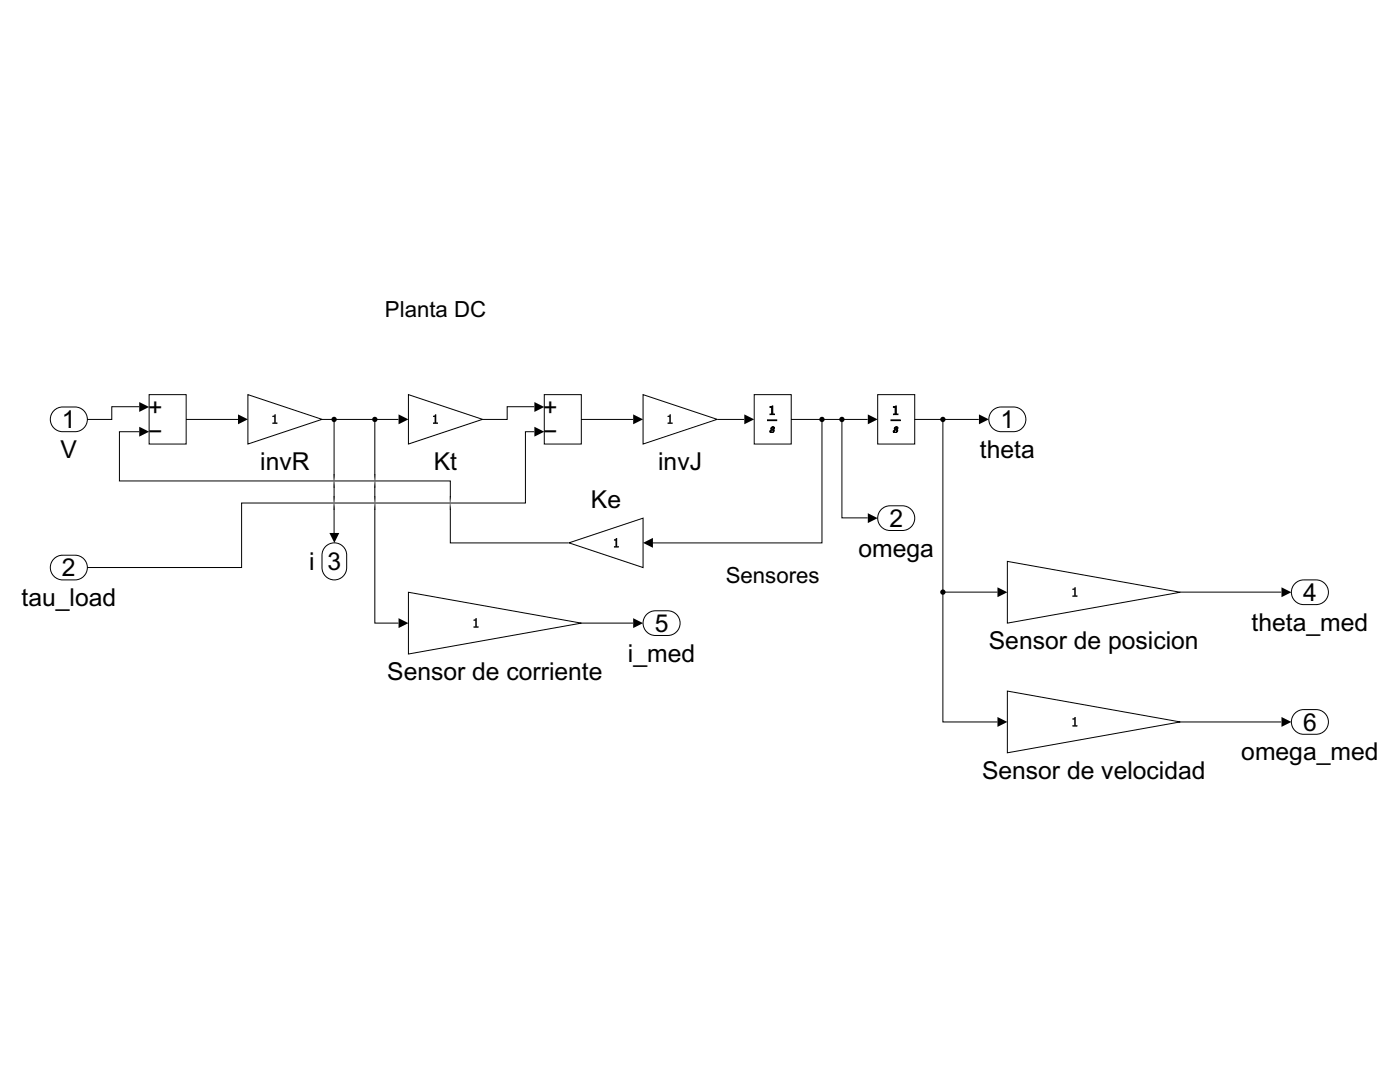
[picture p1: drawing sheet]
<svg xmlns="http://www.w3.org/2000/svg" width="279mm" height="216mm" viewBox="0 0 279 216" stroke-linecap="round" stroke-linejoin="round" font-family="sans-serif">
<path d="M10.6 82.1a2.46 2.46 0 0 1 1.9-.9h2.5a2.46 2.46 0 0 1 2.4 2.5 2.46 2.46 0 0 1-2.4 2.4h-2.5a2.46 2.46 0 0 1-2.2-1.4 2.46 2.46 0 0 1 .3-2.6z" fill="none" stroke="#000" stroke-width=".2"/>
<path d="M10.6 111.7a2.46 2.46 0 0 1 1.9-.9h2.5a2.46 2.46 0 0 1 2.4 2.4 2.46 2.46 0 0 1-2.4 2.5h-2.5a2.46 2.46 0 0 1-2.2-1.4 2.46 2.46 0 0 1 .3-2.6z" fill="#fff"/>
<path d="M10.6 111.7a2.46 2.46 0 0 1 1.9-.9h2.5a2.46 2.46 0 0 1 2.4 2.4 2.46 2.46 0 0 1-2.4 2.5h-2.5a2.46 2.46 0 0 1-2.2-1.4 2.46 2.46 0 0 1 .3-2.6z" fill="none" stroke="#000" stroke-width=".2"/>
<path d="M29.8 78.7h7.4v9.9h-7.4z" fill="#fff"/>
<path d="M29.8 78.7h7.4v9.9h-7.4z" fill="none" stroke="#000" stroke-width=".2"/>
<path d="M49.5 78.7l14.8 5-14.8 4.9z" fill="#fff"/>
<g fill="#000">
<path d="M54.4 83l.6-.2v1.6h.3v.2h-.9v-.2h.4v-1.2h-.4z"/>
<path d="M54.4 83l.6-.3v1.7l.3-.1v.3h-.9v-.3h.4v-1.1h-.4zM54.4 83v.2h.4v1.2h-.4v.2h.9v-.2h-.4l.1-1.6h-.2l-.1 .2z"/>
</g>
<path d="M49.5 78.7l14.8 5-14.8 4.9z" fill="none" stroke="#000" stroke-width=".2"/>
<path d="M81.5 78.7l14.8 5-14.8 4.9z" fill="#fff"/>
<g fill="#000">
<path d="M86.5 83l.5-.2v1.6h.3v.2h-.8v-.2h.3v-1.2h-.3z"/>
<path d="M86.4 83l.7-.3-.1 1.7 .4-.1v.3h-1v-.3l.4 .1v-1.2h-.4zM86.5 83v.2h.3v1.2h-.3v.2h.8v-.2h-.3v-1.6h-.2v.2z"/>
</g>
<path d="M81.5 78.7l14.8 5-14.8 4.9z" fill="none" stroke="#000" stroke-width=".2"/>
<path d="M108.6 78.7h7.4v9.9h-7.4z" fill="#fff"/>
<path d="M108.6 78.7h7.4v9.9h-7.4z" fill="none" stroke="#000" stroke-width=".2"/>
<path d="M128.3 78.7l14.8 5-14.8 4.9z" fill="#fff"/>
<g fill="#000">
<path d="M133.3 83l.5-.2v1.6h.4v.2h-.9v-.2h.3v-1.2h-.3z"/>
<path d="M133.3 83l.6-.3-.1 1.7 .4-.1v.3h-.9v-.3h.3v-1.1h-.3zM133.3 83v.2h.4v1.2h-.4v.2h.9v-.2h-.4v-1.6h-.1l-.1 .2z"/>
</g>
<path d="M128.3 78.7l14.8 5-14.8 4.9z" fill="none" stroke="#000" stroke-width=".2"/>
<path d="M150.5 78.7h7.4v9.9h-7.4z" fill="#fff"/>
<path d="M153.2 83.8h1.8v.1h-1.8zM153.9 85.3a.32 .32 0 0 1 .4-.2 .32 .32 0 0 1 .2 .4h-.2l.1-.2a.21 .21 0 0 0-.2 0 .21 .21 0 0 0-.1 .2 .21 .21 0 0 0 .2 .1 .42 .42 0 0 1-.1 .7 .42 .42 0 0 1-.6-.3h.3l-.1 .2a.28 .28 0 0 0 .3 .1 .28 .28 0 0 0 .2-.4 .28 .28 0 0 0-.4-.1zM153.7 81.2l.5-.2v1.6h.4v.1h-.9v-.1h.3v-1.4l-.3 .1z" fill="#000"/>
<path d="M150.5 78.7h7.4v9.9h-7.4zM153.2 83.8h1.8v.1h-1.8zM153.7 81.2l.5-.2v1.6h.4v.1h-.9v-.1h.3v-1.4l-.3 .1zM153.9 85.3a.32 .32 0 0 1 .4-.2 .32 .32 0 0 1 .2 .4h-.2l.1-.2a.21 .21 0 0 0-.2 0 .21 .21 0 0 0-.1 .2 .21 .21 0 0 0 .2 .1 .42 .42 0 0 1-.1 .7 .42 .42 0 0 1-.6-.3h.3l-.1 .2a.28 .28 0 0 0 .3 .1 .28 .28 0 0 0 .2-.4 .28 .28 0 0 0-.4-.1z" fill="none" stroke="#000" stroke-width=".2"/>
<path d="M175.2 78.7h7.4v9.9h-7.4z" fill="#fff"/>
<path d="M177.8 83.8h1.9v.1h-1.9zM178.6 85.3a.32 .32 0 0 1 .4-.2 .32 .32 0 0 1 .2 .4h-.2l.1-.2a.21 .21 0 0 0-.3 0 .21 .21 0 0 0-.1 .2 .21 .21 0 0 0 .3 .1 .42 .42 0 0 1-.1 .7 .42 .42 0 0 1-.6-.3h.2l-.1 .2a.28 .28 0 0 0 .4 .1 .28 .28 0 0 0 .1-.4 .28 .28 0 0 0-.3-.1zM178.3 81.2l.6-.2v1.6h.3v.1h-.9v-.1h.3v-1.4l-.3 .1z" fill="#000"/>
<path d="M175.2 78.7h7.4v9.9h-7.4zM177.8 83.8h1.9v.1h-1.9zM178.3 81.2l.6-.2v1.6h.3v.1h-.9v-.1h.3v-1.4l-.3 .1zM178.6 85.3a.32 .32 0 0 1 .4-.2 .32 .32 0 0 1 .2 .4h-.2l.1-.2a.21 .21 0 0 0-.3 0 .21 .21 0 0 0-.1 .2 .21 .21 0 0 0 .3 .1 .42 .42 0 0 1-.1 .7 .42 .42 0 0 1-.6-.3h.2l-.1 .2a.28 .28 0 0 0 .4 .1 .28 .28 0 0 0 .1-.4 .28 .28 0 0 0-.3-.1z" fill="none" stroke="#000" stroke-width=".2"/>
<path d="M113.5 108.3l14.8-4.9v9.8z" fill="#fff"/>
<g fill="#000">
<path d="M122.6 107.6l.5-.2v1.6h.3v.2h-.8v-.2h.3v-1.2h-.3z"/>
<path d="M122.5 107.6l.7-.2-.1 1.6h.4v.2h-1v-.2h.4v-1.2h-.4zM122.6 107.6v.2h.3v1.2h-.3v.2h.8v-.2h-.3v-1.6h-.2v.2z"/>
</g>
<path d="M113.5 108.3l14.8-4.9v9.8z" fill="none" stroke="#000" stroke-width=".2"/>
<path d="M198.3 81.8l.4-.3a8.4 8.4 0 0 1 4.1-.2 2.46 2.46 0 0 1 1.9 2.7 2.46 2.46 0 0 1-2.4 2.1h-2.5a2.46 2.46 0 0 1-2.3-1.6 2.46 2.46 0 0 1 .8-2.7z" fill="#fff"/>
<path d="M197.9 82.1a2.46 2.46 0 0 1 1.9-.9h2.5a2.46 2.46 0 0 1 2.4 2.5 2.46 2.46 0 0 1-2.4 2.4h-2.5a2.46 2.46 0 0 1-2.2-1.4 2.46 2.46 0 0 1 .3-2.6z" fill="none" stroke="#000" stroke-width=".2"/>
<path d="M175.7 101.8a2.46 2.46 0 0 1 1.9-.9h2.5a2.46 2.46 0 0 1 2.5 2.5 2.46 2.46 0 0 1-2.5 2.5h-2.5a2.46 2.46 0 0 1-2.2-1.4 2.46 2.46 0 0 1 .3-2.7z" fill="#fff"/>
<path d="M175.7 101.8a2.46 2.46 0 0 1 1.9-.9h2.5a2.46 2.46 0 0 1 2.5 2.5 2.46 2.46 0 0 1-2.5 2.5h-2.5a2.46 2.46 0 0 1-2.2-1.4 2.46 2.46 0 0 1 .3-2.7z" fill="none" stroke="#000" stroke-width=".2"/>
<path d="M64.8 109.2a2.46 2.46 0 0 1 2.7-.7 2.46 2.46 0 0 1 1.7 2.3v2.4a2.46 2.46 0 0 1-2.5 2.5 2.46 2.46 0 0 1-2.4-2.5v-3z" fill="#fff"/>
<path d="M64.8 109.2a2.46 2.46 0 0 1 2.7-.7 2.46 2.46 0 0 1 1.7 2.3v2.4a2.46 2.46 0 0 1-2.5 2.5 2.46 2.46 0 0 1-2.4-2.5v-3z" fill="none" stroke="#000" stroke-width=".2"/>
<path d="M201 112l34.5 6.2-34.5 6.1z" fill="#fff"/>
<g fill="#000">
<path d="M214.1 117.5l.5-.2v1.6h.4v.2h-.9v-.2h.3v-1.2h-.3z"/>
<path d="M214.1 117.5l.6-.3-.1 1.7 .4-.1v.3h-.9v-.3h.3v-1.1h-.3zM214.1 117.5v.2h.4v1.2h-.4v.2h.9v-.2h-.4v-1.6h-.1l-.1 .2z"/>
</g>
<path d="M201 112l34.5 6.2-34.5 6.1z" fill="none" stroke="#000" stroke-width=".2"/>
<path d="M258.3 116.6a2.46 2.46 0 0 1 1.9-.9h2.4a2.46 2.46 0 0 1 2.5 2.5 2.46 2.46 0 0 1-2.5 2.4h-2.4a2.46 2.46 0 0 1-2.2-1.4 2.46 2.46 0 0 1 .3-2.6z" fill="#fff"/>
<path d="M258.3 116.6a2.46 2.46 0 0 1 1.9-.9h2.4a2.46 2.46 0 0 1 2.5 2.5 2.46 2.46 0 0 1-2.5 2.4h-2.4a2.46 2.46 0 0 1-2.2-1.4 2.46 2.46 0 0 1 .3-2.6z" fill="none" stroke="#000" stroke-width=".2"/>
<path d="M81.5 118.2l34.5 6.1-34.5 6.2z" fill="#fff"/>
<g fill="#000">
<path d="M94.6 123.7l.5-.3v1.6h.3v.2h-.8v-.2h.3v-1.2h-.3z"/>
<path d="M94.5 123.6l.6-.2v1.6h.4v.2h-1v-.2h.4v-1.2l-.4 .1zM94.6 123.7v.1h.3v1.2h-.3v.2h.8v-.2h-.3v-1.6h-.2v.3z"/>
</g>
<path d="M81.5 118.2l34.5 6.1-34.5 6.2z" fill="none" stroke="#000" stroke-width=".2"/>
<path d="M128.9 122.8a2.46 2.46 0 0 1 1.9-.9h2.5a2.46 2.46 0 0 1 2.4 2.4 2.46 2.46 0 0 1-2.4 2.5h-2.5a2.46 2.46 0 0 1-2.2-1.4 2.46 2.46 0 0 1 .3-2.6z" fill="#fff"/>
<path d="M128.9 122.8a2.46 2.46 0 0 1 1.9-.9h2.5a2.46 2.46 0 0 1 2.4 2.4 2.46 2.46 0 0 1-2.4 2.5h-2.5a2.46 2.46 0 0 1-2.2-1.4 2.46 2.46 0 0 1 .3-2.6z" fill="none" stroke="#000" stroke-width=".2"/>
<path d="M201 137.9l34.5 6.2-34.5 6.1z" fill="#fff"/>
<g fill="#000">
<path d="M214.1 143.4l.5-.3v1.6h.4v.2h-.9v-.2h.3v-1.2h-.3z"/>
<path d="M214.1 143.4l.6-.3-.1 1.6h.4v.3h-.9v-.3h.3v-1.2l-.3 .1zM214.1 143.4v.1h.4v1.2h-.4v.2h.9v-.2h-.4v-1.6h-.1l-.1 .3z"/>
</g>
<path d="M201 137.9l34.5 6.2-34.5 6.1z" fill="none" stroke="#000" stroke-width=".2"/>
<path d="M258.3 142.5a2.46 2.46 0 0 1 1.9-.9h2.4a2.46 2.46 0 0 1 2.5 2.5 2.46 2.46 0 0 1-2.5 2.4h-2.4a2.46 2.46 0 0 1-2.2-1.4 2.46 2.46 0 0 1 .3-2.6z" fill="#fff"/>
<g fill="none" stroke="#000" stroke-width=".2">
<path d="M27.8 81.2h-5.5v2.5h-4.9M27.8 86.1h-4v9.9h66.1v4.2M37.1 83.7h10.4M64.2 83.7h15.3M66.7 83.7v12.1M66.7 96.1v4.1M74.8 83.7v12.1M74.8 96.1v4.1M89.9 99v.3M106.6 81.2h-5.4v2.5h-4.9M106.6 86.1h-1.7v14.3h-56.7v12.8h-30.8M116 83.7h10.3"/>
<path d="M143.1 83.7h5.4M157.9 83.7h15.3M164 83.7v24.6h-33.7M168 83.7v19.6h5.2M182.5 83.7h12.8M188.2 83.7v34.5M66.7 100.5v5.9M74.8 100.5v23.8h4.7M74.8 101.5v.2M89.9 100.5v7.8h23.6M89.9 101.5v.2M188.2 118.2v25.9h10.9"/>
<path d="M188.2 118.2h10.9M235.5 118.2h20.2M116 124.3h10.3M235.5 144.1h20.2M258.3 142.5a2.46 2.46 0 0 1 1.9-.9h2.4a2.46 2.46 0 0 1 2.5 2.5 2.46 2.46 0 0 1-2.5 2.4h-2.4a2.46 2.46 0 0 1-2.2-1.4 2.46 2.46 0 0 1 .3-2.6z"/>
</g>
<g fill="#000">
<path d="M27.8 80.2l2 1-2 1zM27.8 85.2l2 .9-2 1zM47.5 82.7l2 1-2 1zM79.5 82.7l2 1-2 1zM106.6 80.2l2 1-2 1zM106.6 85.2l2 .9-2 1zM126.4 82.7l1.9 1-1.9 1zM148.5 82.7l2 1-2 1zM173.2 82.7l2 1-2 1zM195.4 82.7l1.9 1-1.9 1zM65.7 106.3h2l-1 2zM128.3 108.3l2-1v2z"/>
<path d="M173.2 102.4l2 1-2 1zM199.1 117.2l1.9 1-1.9 1zM255.7 117.2l2 1-2 1zM79.5 123.4l2 .9-2 1zM126.4 123.4l1.9 .9-1.9 1zM199.1 143.1l1.9 1-1.9 .9zM255.7 143.1l2 1-2 .9z"/>
</g>
<g fill="#000">
<circle cx="66.7" cy="83.7" r=".53"/>
<circle cx="74.8" cy="83.7" r=".53"/>
<circle cx="164" cy="83.7" r=".53"/>
<circle cx="168" cy="83.7" r=".53"/>
<circle cx="188.2" cy="83.7" r=".53"/>
<circle cx="188.2" cy="118.2" r=".53"/>
</g>
<path d="M66.7 94.9v.2M66.7 96.8v.3M66.7 99.3v.2M74.8 94.9v.2M74.8 96.8v.3M74.8 99.3v.2M89.9 99.3v.2M66.7 101.2v.3M74.8 101.2v.3M89.9 101.2v.3" fill="none" stroke="#2e2e2e" stroke-width=".2"/>
<path d="M66.7 95.1v.3M66.7 96.6v.2M66.7 99.5v.3M74.8 95.1v.3M74.8 96.6v.2M74.8 99.5v.3M89.9 99.5v.3M66.7 101v.2M74.8 101v.2M89.9 101v.2" fill="none" stroke="#5d5d5d" stroke-width=".2"/>
<path d="M66.7 95.4v.2M66.7 96.3v.3M66.7 99.8v.2M74.8 95.4v.2M74.8 96.3v.3M74.8 99.8v.2M89.9 99.8v.2M66.7 100.7v.3M74.8 100.7v.3M89.9 100.7v.3" fill="none" stroke="#8b8b8b" stroke-width=".2"/>
<path d="M66.7 95.6v.2M66.7 96.1v.2M74.8 95.6v.2M74.8 96.1v.2M66.7 100v.2M66.7 100.5v.2M74.8 100v.2M74.8 100.5v.2M89.9 100v.2M89.9 100.5v.2" fill="none" stroke="#b9b9b9" stroke-width=".2"/>
<g font-size="4.9">
<text x="29.6" y="82.9">+</text>
<text x="108.4" y="82.9">+</text>
<text x="12.4" y="85.4">1</text>
<text x="29.6" y="87.9">−</text>
<text x="108.4" y="87.9">−</text>
<text x="199.7" y="85.4">1</text>
<text x="12.1" y="91.3">V</text>
<text x="51.9" y="93.8">invR</text>
<text x="86.6" y="93.8">Kt</text>
<text x="131.3" y="93.8">invJ</text>
<text x="195.6" y="91.3">theta</text>
<text x="117.9" y="101.4">Ke</text>
<text x="177.5" y="105.1">2</text>
<text x="61.7" y="113.6">i 3</text>
<text x="171.3" y="111.1">omega</text>
<text x="12.4" y="115">2</text>
<text x="260.1" y="119.9">4</text>
<text x="4.3" y="120.9">tau_load</text>
<text x="249.8" y="125.8">theta_med</text>
<text x="130.7" y="126.1">5</text>
<text x="197.3" y="129.5">Sensor de posicion</text>
<text x="77.3" y="135.7">Sensor de corriente</text>
<text x="125.3" y="132">i_med</text>
<text x="260.1" y="145.8">6</text>
<text x="196" y="155.4">Sensor de velocidad</text>
<text x="247.7" y="151.7">omega_med</text>
</g>
<g font-size="4.4">
<text x="76.8" y="63.3">Planta DC</text>
<text x="144.8" y="116.3">Sensores</text>
</g>
</svg>
